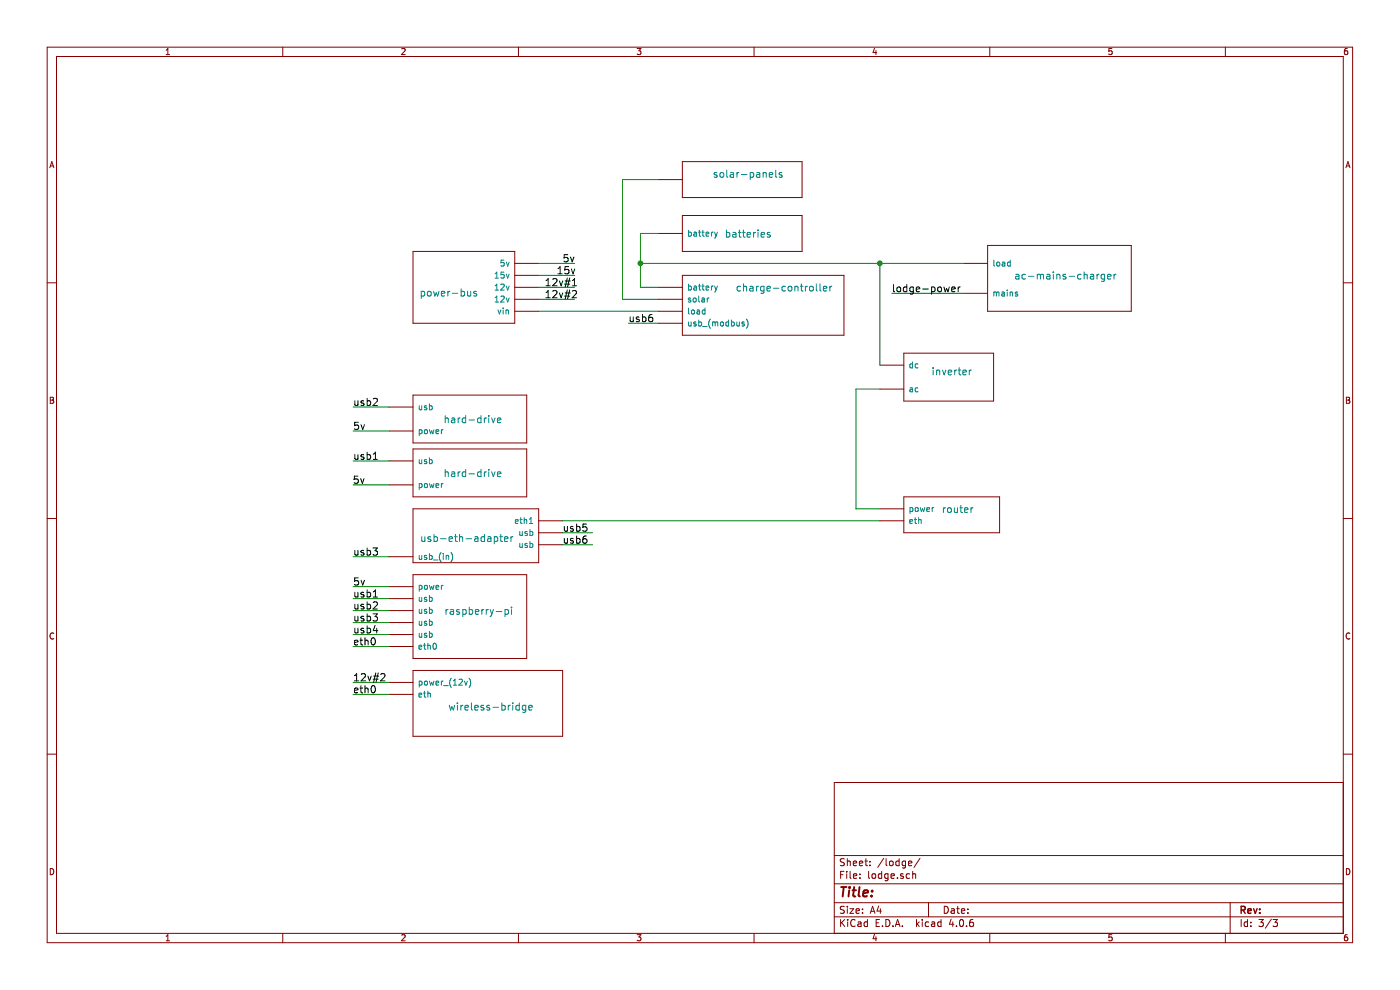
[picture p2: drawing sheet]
EESchema Schematic File Version 2
LIBS:power
LIBS:device
LIBS:transistors
LIBS:conn
LIBS:linear
LIBS:regul
LIBS:74xx
LIBS:cmos4000
LIBS:adc-dac
LIBS:memory
LIBS:xilinx
LIBS:microcontrollers
LIBS:dsp
LIBS:microchip
LIBS:analog_switches
LIBS:motorola
LIBS:texas
LIBS:intel
LIBS:audio
LIBS:interface
LIBS:digital-audio
LIBS:philips
LIBS:display
LIBS:cypress
LIBS:siliconi
LIBS:opto
LIBS:atmel
LIBS:contrib
LIBS:valves
LIBS:high-level
LIBS:design-cache
EELAYER 25 0
EELAYER END
$Descr A4 11693 8268
encoding utf-8
Sheet 3 3
Title ""
Date ""
Rev ""
Comp ""
Comment1 ""
Comment2 ""
Comment3 ""
Comment4 ""
$EndDescr
$Comp
L charge-controller U23
U 1 1
P 6750 2600
F 0 "U23" H 6900 2700 60  0001 C CNN
F 1 "charge-controller" H 6550 2800 60  0000 C CNN
F 2 "" H 6750 2600 60  0001 C CNN
F 3 "" H 6750 2600 60  0001 C CNN
	1    6750 2600
	1    0    0    -1  
$EndComp
$Comp
L power-bus U15
U 1 1
P 3750 2450
F 0 "U15" H 3700 2350 60  0001 C CNN
F 1 "power-bus" H 3750 2450 60  0000 C CNN
F 2 "" H 3750 2450 60  0001 C CNN
F 3 "" H 3750 2450 60  0001 C CNN
	1    3750 2450
	-1   0    0    1   
$EndComp
$Comp
L raspberry-pi U19
U 1 1
P 4000 5100
F 0 "U19" H 4000 5000 60  0001 C CNN
F 1 "raspberry-pi" H 4000 5100 60  0000 C CNN
F 2 "" H 4000 5100 60  0001 C CNN
F 3 "" H 4000 5100 60  0001 C CNN
	1    4000 5100
	1    0    0    -1  
$EndComp
$Comp
L usb-eth-adapter U16
U 1 1
P 3900 4500
F 0 "U16" H 3900 4400 60  0001 C CNN
F 1 "usb-eth-adapter" H 3900 4500 60  0000 C CNN
F 2 "" H 3900 4500 60  0001 C CNN
F 3 "" H 3900 4500 60  0001 C CNN
	1    3900 4500
	-1   0    0    1   
$EndComp
$Comp
L wireless-bridge U20
U 1 1
P 4100 5900
F 0 "U20" H 4100 5800 60  0001 C CNN
F 1 "wireless-bridge" H 4100 5900 60  0000 C CNN
F 2 "" H 4100 5900 60  0001 C CNN
F 3 "" H 4100 5900 60  0001 C CNN
	1    4100 5900
	1    0    0    -1  
$EndComp
$Comp
L hard-drive U18
U 1 1
P 3950 3950
F 0 "U18" H 3950 3850 60  0001 C CNN
F 1 "hard-drive" H 3950 3950 60  0000 C CNN
F 2 "" H 3950 3950 60  0001 C CNN
F 3 "" H 3950 3950 60  0001 C CNN
	1    3950 3950
	1    0    0    -1  
$EndComp
$Comp
L hard-drive U17
U 1 1
P 3950 3500
F 0 "U17" H 3950 3400 60  0001 C CNN
F 1 "hard-drive" H 3950 3500 60  0000 C CNN
F 2 "" H 3950 3500 60  0001 C CNN
F 3 "" H 3950 3500 60  0001 C CNN
	1    3950 3500
	1    0    0    -1  
$EndComp
Text Label 4700 2200 0    60   ~ 0
5v
Text Label 4650 2300 0    60   ~ 0
15v
Text Label 4550 2400 0    60   ~ 0
12v#1
Text Label 4550 2500 0    60   ~ 0
12v#2
$Comp
L batteries U22
U 1 1
P 6250 1950
F 0 "U22" H 6250 1850 60  0001 C CNN
F 1 "batteries" H 6250 1950 60  0000 C CNN
F 2 "" H 6250 1950 60  0001 C CNN
F 3 "" H 6250 1950 60  0001 C CNN
	1    6250 1950
	1    0    0    -1  
$EndComp
Text Label 2950 4900 0    60   ~ 0
5v
Wire Wire Line
	2950 5800 3250 5800
Wire Wire Line
	4700 4350 7350 4350
Wire Wire Line
	4500 2200 4800 2200
Wire Wire Line
	4800 2300 4500 2300
Wire Wire Line
	4800 2400 4500 2400
Wire Wire Line
	4800 2500 4500 2500
Wire Wire Line
	4500 2600 5500 2600
Wire Wire Line
	5350 2400 5500 2400
Wire Wire Line
	5350 1950 5350 2400
Wire Wire Line
	5350 1950 5500 1950
Wire Wire Line
	2950 4900 3250 4900
Wire Wire Line
	2950 5000 3250 5000
Wire Wire Line
	2950 5100 3250 5100
Wire Wire Line
	2950 5200 3250 5200
Wire Wire Line
	2950 5300 3250 5300
Text Label 2950 5000 0    60   ~ 0
usb1
Text Label 2950 5100 0    60   ~ 0
usb2
Text Label 2950 5200 0    60   ~ 0
usb3
Text Label 2950 5300 0    60   ~ 0
usb4
Wire Wire Line
	2950 3850 3250 3850
Wire Wire Line
	2950 4050 3250 4050
Wire Wire Line
	2950 3600 3250 3600
Wire Wire Line
	2950 3400 3250 3400
Text Label 3050 4050 2    60   ~ 0
5v
Text Label 2950 3600 0    60   ~ 0
5v
Text Label 2950 3400 0    60   ~ 0
usb2
Text Label 2950 3850 0    60   ~ 0
usb1
Text Label 2950 4650 0    60   ~ 0
usb3
Wire Wire Line
	2950 4650 3250 4650
Wire Wire Line
	3250 5400 2950 5400
Text Label 2950 5400 0    60   ~ 0
eth0
Text Label 2950 5800 0    60   ~ 0
eth0
Wire Wire Line
	3250 5700 2950 5700
Text Label 2950 5700 0    60   ~ 0
12v#2
Text Label 4700 4450 0    60   ~ 0
usb5
Text Label 4700 4550 0    60   ~ 0
usb6
Wire Wire Line
	4700 4450 4950 4450
Wire Wire Line
	4950 4550 4700 4550
Text Label 5250 2700 0    60   ~ 0
usb6
Wire Wire Line
	5250 2700 5500 2700
$Comp
L solar-panels U21
U 1 1
P 6250 1500
F 0 "U21" H 6250 1450 60  0001 C CNN
F 1 "solar-panels" H 6250 1550 60  0000 C CNN
F 2 "" H 6250 1550 60  0001 C CNN
F 3 "" H 6250 1550 60  0001 C CNN
	1    6250 1500
	1    0    0    -1  
$EndComp
Wire Wire Line
	5500 2500 5200 2500
Wire Wire Line
	5200 2500 5200 1500
Wire Wire Line
	5200 1500 5500 1500
$Comp
L ac-mains-charger U26
U 1 1
P 8900 2300
F 0 "U26" H 8900 2200 60  0001 C CNN
F 1 "ac-mains-charger" H 8900 2300 60  0000 C CNN
F 2 "" H 8900 2300 60  0001 C CNN
F 3 "" H 8900 2300 60  0001 C CNN
	1    8900 2300
	1    0    0    -1  
$EndComp
$Comp
L inverter U24
U 1 1
P 7950 3150
F 0 "U24" H 7950 3100 60  0001 C CNN
F 1 "inverter" H 7950 3200 60  0000 C CNN
F 2 "" H 7950 3200 60  0001 C CNN
F 3 "" H 7950 3200 60  0001 C CNN
	1    7950 3150
	1    0    0    -1  
$EndComp
$Comp
L router U25
U 1 1
P 8000 4300
F 0 "U25" H 8000 4250 60  0001 C CNN
F 1 "router" H 8000 4350 60  0000 C CNN
F 2 "" H 8000 4350 60  0001 C CNN
F 3 "" H 8000 4350 60  0001 C CNN
	1    8000 4300
	1    0    0    -1  
$EndComp
Wire Wire Line
	5350 2200 8050 2200
Wire Wire Line
	7350 2200 7350 3050
Connection ~ 5350 2200
Connection ~ 7350 2200
Wire Wire Line
	7150 3250 7150 4250
Wire Wire Line
	7150 3250 7350 3250
Wire Wire Line
	7150 4250 7350 4250
Wire Wire Line
	8050 2450 7450 2450
Text Label 7450 2450 0    60   ~ 0
lodge-power
$EndSCHEMATC
